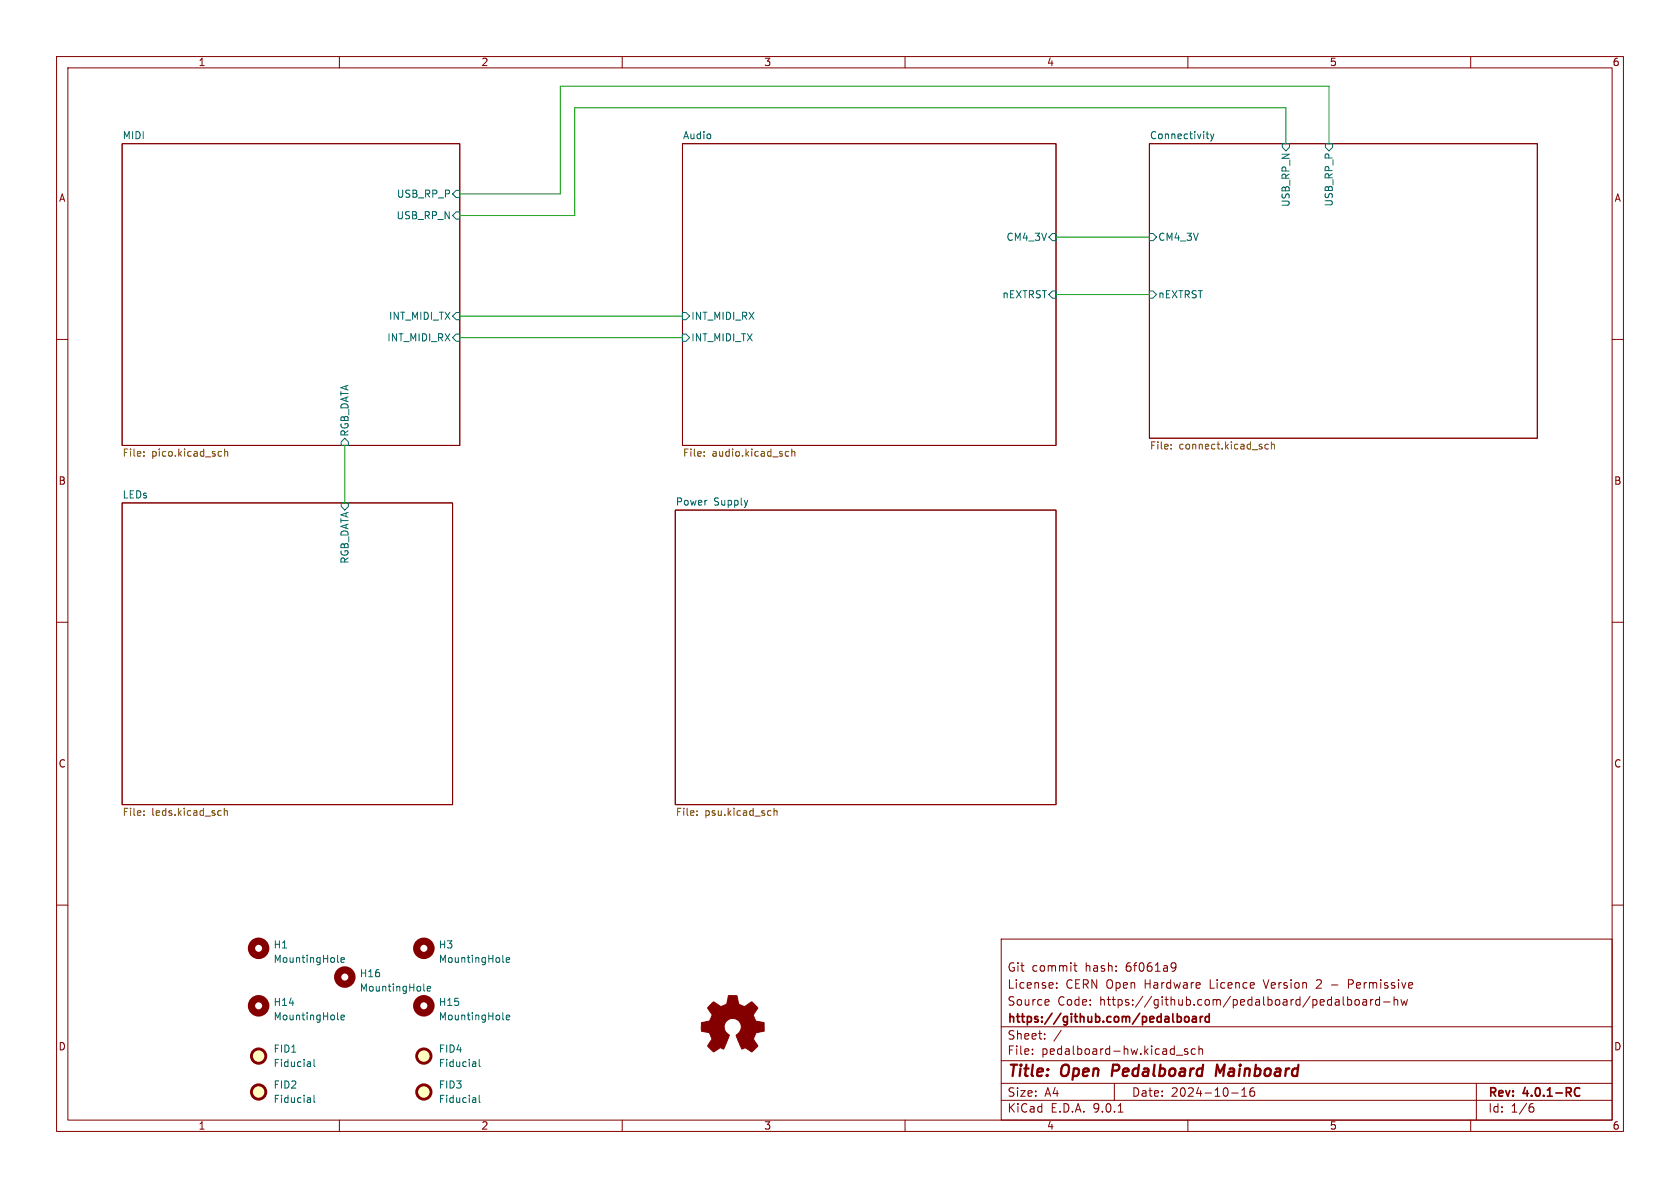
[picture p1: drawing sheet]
<svg xmlns="http://www.w3.org/2000/svg" width="297mm" height="210mm" viewBox="0 0 297 210" stroke-linecap="round" stroke-linejoin="round" font-family="sans-serif">
<g fill="none" stroke="#840000" stroke-width=".18">
<path d="M10 10h277v190h-277zM12 12h273v186h-273zM60 10v2M110 10v2M160 10v2M210 10v2M260 10v2M21.6 25.4h59.7v53.3h-59.7zM120.6 25.4h66.1v53.3h-66.1zM203.2 25.4h68.6v52.1h-68.6zM10 60h2M285 60h2"/>
<path d="M21.6 88.9h58.4v53.3h-58.4zM119.4 90.2h67.3v52h-67.3zM10 110h2M285 110h2M10 160h2M177 166h108v32h-108zM185.2 176.7l.3 .4-.8 .1M185.4 177.6l-.2 .1M186.8 174.6v.1M186.8 173.8v.1M189.8 170.7h.6M190 170.2v1.3l.4 .2"/>
<path d="M207.3 170.2l.5 .1a.99 .99 0 0 1-.3 1.4h-.3M207.9 170.8l-.3 .3h-.3M235.4 174.1h1.1M237.5 176.2v1.3l.2 .2M238.2 176.2v1.5M238.2 176.8l.5-.1 .3 .3v.4l-.2 .2h-.6M238.4 174h.6M239 173.2h-.6v1.5M239.6 176.8l.2-.1 .4 .1 .1 .6-.1 .2-.4 .1-.2-.1zM241 176.8h.5l.1 .9M241.6 177.1h-.5a.29 .29 0 0 0-.2 .3 .29 .29 0 0 0 .2 .3l.5-.1M242.3 176.7v1"/>
<path d="M242.7 176.7l-.2 .1-.2 .2M243.9 176.8l-.4-.1-.3 .3v.4l.1 .2h.6M243.9 176.2v1.5M244.6 177.1h1.1M246.5 176.8l.2-.1 .3 .1 .1 .9M246.5 176.2v1.5M247.7 176.7l.3 1 .2-.7 .3 .7 .3-1M285 160h2M60 198v2M110 198v2M160 198v2M177 194.5h108"/>
<path d="M177 191.5h108M177 187.5h108M177 181.5h108M182.5 186.3v.1M182.5 185.5v.1M184.7 183.6v.1M184.7 182.8v.1M187.6 182.1l-1.3 2M197 191.5v3M197.7 196.6h.8M208 186.5h1.1M210 185.5l-.4-.1-.2 .2 .1 .2 .5 .2v.3h-.6"/>
<path d="M210 198v2M211.3 185.5l-.4-.1-.3 .3v.4l.1 .2h.6M212 185.5l.2-.1 .3 .1 .1 .9M212 184.9v1.5M217.7 193.2h1.2M219.5 193.8h.9M219.5 192.7l.5-.4v1.5M221.7 192.3a.59 .59 0 0 0-.7 .6v.6l.1 .2 .4 .1 .2-.1 .1-.5-.1-.3h-.5l-.2 .3M260 198v2M261 191.5v6.5M270.6 195.7h.4l.2 .3-.1 .5-.5 .1M271 195.1l-.4 .1"/>
</g>
<path d="M208.6 179.7l.2 .3v.4l-.2 .3M209.6 179.8l.3-.1 .3 .3v.4l-.3 .3-.3-.1-.2-.2v-.4zM210.8 179.8h.6l.1 .9M212.2 179.7v1M212.6 179.7l-.3 .1-.1 .2M213.8 179.8l-.5-.1-.2 .3v.4l.1 .2h.6M213.8 179.2v1.5M211.5 180l-.5 .1a.29 .29 0 0 0-.2 .3 .29 .29 0 0 0 .2 .3l.5-.1M278.3 193.1a.56 .56 0 0 0 .3 .6 .56 .56 0 0 0 .7-.1M279.3 192.4h-.1a.58 .58 0 0 0-.6 0 .58 .58 0 0 0-.3 .5" fill="none" stroke="#840000" stroke-width=".3"/>
<path d="M196.8 188.2l-.3 2M216.5 188.2l-.8 1.4-.5-1.4-.3 2" fill="none" stroke="#840000" stroke-width=".4"/>
<g fill="none" stroke="#725600" stroke-width=".18">
<path d="M25.4 79.9v.1M38.8 79.8l.4 .1M39.7 79.9l.2-.1 .3 .1 .1 .7M39.7 79.4v1.2M124.5 79.9v.1M139 79.9h.4M140 79.9l.2-.1 .3 .1v.7M140 79.4v1.2M207 79.3v.1M207 78.6v.1M224.2 78.6l-.3-.1-.3 .3 .1 .5h.5M224.8 78.7l.2-.2 .3 .1v.8"/>
<path d="M224.8 78.1v1.3M25.4 80.5v.1M39.2 80.6h-.4M124.5 80.5v.1M139 80.6h.4M25.4 144v.1M25.4 143.4v.1M38.7 143.3l.4 .1M39.1 144.1h-.4M39.7 143.4l.1-.1 .3 .1 .1 .7M39.7 142.9v1.2M123.2 144v.1"/>
<path d="M123.2 143.4v.1M136.8 142.9v1.2M136.8 143.4l.2-.1 .3 .1 .1 .7"/>
</g>
<g fill="none" stroke="#006464" stroke-width=".18">
<path d="M80 38.1l.6-.6h.7v1.2h-.7zM80.6 33.7h.7v1.2h-.7l-.6-.6zM213.2 23.7h.5M213.4 24.3l.3 .2M214 23.7l.3 .8M214.3 24.5l-.3 .4M214.6 23.7l-.3 .8M226.7 25.4h1.3v.6l-.7 .7-.6-.7zM234.3 25.4h1.3v.6l-.7 .7-.6-.7zM80 55.9l.6-.7h.7v1.3h-.7zM80.6 59.1h.7v1.2h-.7l-.6-.6zM120.6 59.1h.7l.6 .6-.6 .6h-.7z"/>
<path d="M120.6 55.2h.7l.6 .7-.6 .6h-.7zM186.1 41.3h.6v1.2h-.6l-.7-.6zM186.1 51.4h.6v1.3h-.6l-.7-.6zM203.2 41.3h.6l.7 .6-.7 .6h-.6zM203.2 51.4h.6l.7 .7-.7 .6h-.6zM61 77.5l.6 .6v.6h-1.3v-.6zM60.3 88.9h1.3v.6l-.6 .7-.7-.7zM59.7 169.9l.2 .2M60.3 179.9l.6-.2-.1-.2-.3-.1-.2 .2v.6h.5M60.3 169.7l.6-.1-.1-.3h-.3l-.2 .2v.6h.5M74.9 175l.2 .2M75.5 174.8l.6-.1v-.3h-.4l-.2 .1 .1 .6h.5"/>
<path d="M88.9 169.9l.2 .2M89.5 179.9l.6-.2-.1-.2-.3-.1-.2 .2 .1 .6h.4M89.5 169.7l.6-.1-.1-.3h-.3l-.2 .2 .1 .6h.4M54.8 187.8l.1 .7M54.8 194.1l.1 .8M54.9 194.8l-.1 .1M54.9 194.3l-.1 .1M54.9 188.5h-.1M54.9 188l-.1 .1M55.5 193.6v1.1l.2 .2M55.5 187.3v1.1l.2 .1M59.7 180.1l.2 .2"/>
<path d="M84.1 187.8v.7M84.1 194.1v.8M84.1 188.5h-.1M84.1 188l-.1 .1M84.1 194.8l-.1 .1M84.1 194.3l-.1 .1M84.7 187.3v1.1l.2 .1M84.7 193.6v1.1l.2 .2M88.9 180.1l.2 .2"/>
</g>
<g fill="none" stroke="#840000" stroke-width="1.3">
<circle cx="45.7" cy="167.6" r="1.27"/>
<circle cx="45.7" cy="177.8" r="1.27"/>
<circle cx="61" cy="172.7" r="1.27"/>
<circle cx="74.9" cy="177.8" r="1.27"/>
<circle cx="74.9" cy="167.6" r="1.27"/>
</g>
<g fill="#ffffc2" stroke="#ffffc2" stroke-width=".18">
<circle cx="74.9" cy="186.7" r="1.27"/>
<circle cx="74.9" cy="193" r="1.27"/>
<circle cx="45.7" cy="193" r="1.27"/>
<circle cx="45.7" cy="186.7" r="1.27"/>
</g>
<g fill="none" stroke="#840000" stroke-width=".51">
<circle cx="45.7" cy="186.7" r="1.27"/>
<circle cx="45.7" cy="193" r="1.27"/>
<circle cx="74.9" cy="186.7" r="1.27"/>
<circle cx="74.9" cy="193" r="1.27"/>
</g>
<path d="M125.9 177.3l.3-.2 .9 .6a.62 .62 0 0 0 1 0l.2-.1a1.62 1.62 0 0 0 .4-1.4l.1-.2h1.5l.2 .8a.74 .74 0 0 0 .6 .9l.5 .3 1.3-.9 1.1 1-.4 .7a.75 .75 0 0 0-.2 1.2l.2 .5 1.5 .3v1.5l-1.4 .2-.1 .2a1.23 1.23 0 0 0-.3 1.2l.7 1-.1 .1-1 1-.8-.6a.54 .54 0 0 0-.9 0l-1.1-2.3a2.33 2.33 0 0 0 .9-1.9 1.54 1.54 0 0 0-2.5-.8 1.54 1.54 0 0 0 .5 2.6l-1.1 2.4a.69 .69 0 0 0-1.1 .2l-.6 .4-1.1-1.1 .8-1.2-.2-.5a.71 .71 0 0 0-1-.8l-.7-.2v-1.4l.5-.1a1.11 1.11 0 0 0 1.2-.7 .72 .72 0 0 0-.2-1.2l-.4-.6z" fill="#840000" stroke="#840000" stroke-width=".18"/>
<path d="M227.3 25.4v-6.3h-125.7v19h-20.3M234.9 25.4v-10.2h-135.8v19.1h-17.8M81.3 59.7h39.3M81.3 55.9h39.3M186.7 41.9h16.5M186.7 52.1h16.5M61 78.7v10.2" fill="none" stroke="#009600" stroke-width=".18"/>
<g font-size="2.8" fill="#840000">
<text x="178" y="190.9">Title:</text>
<text x="187.7" y="190.9">Open</text>
<text x="197.4" y="190.9">Pedalboard</text>
<text x="216.6" y="190.9">Mainboard</text>
</g>
<g font-size="2.1" fill="#840000">
<text x="178" y="172">Git</text>
<text x="182.4" y="172">commit</text>
<text x="191.9" y="172">hash:</text>
<text x="199.2" y="172">6f061a9</text>
<text x="178" y="178">Source</text>
<text x="178" y="175">License:</text>
<text x="186.9" y="178">Code:</text>
<text x="188.4" y="175">CERN Open</text>
<text x="194.5" y="178">https://github.com/pedalboard/pedalboard-hw</text>
<text x="202.5" y="175">Hardware</text>
<text x="214.1" y="175">Licence</text>
<text x="223.9" y="175">Version</text>
<text x="233.3" y="175">2</text>
<text x="239.2" y="175">Permissive</text>
<text x="178" y="184">Sheet:</text>
<text x="178" y="181.2">https://github.com/pedalboard</text>
<text x="178" y="186.7">File:</text>
<text x="184.1" y="186.7">pedalboard-hw.kicad_sch</text>
<text x="178" y="196.9">KiCad</text>
<text x="178" y="194.1">Size:</text>
<text x="184.7" y="194.1">A4</text>
<text x="185.7" y="196.9">E.D.A.</text>
<text x="193.3" y="196.9">9.0.1</text>
<text x="200" y="194.1">Date:</text>
<text x="207" y="194.1">2024-10-16</text>
<text x="263" y="194.3">Rev:</text>
<text x="263" y="196.9">Id:</text>
<text x="267.1" y="196.9">1/6</text>
<text x="269.4" y="194.3">4.0.1-RC</text>
</g>
<g font-size="1.8" fill="#840000">
<text x="35" y="11.9">1</text>
<text x="85" y="11.9">2</text>
<text x="135" y="11.9">3</text>
<text x="185" y="11.9">4</text>
<text x="235" y="11.9">5</text>
<text x="285" y="11.9">6</text>
<text x="10.3" y="35.9">A</text>
<text x="285.3" y="35.9">A</text>
<text x="10.3" y="85.9">B</text>
<text x="285.3" y="85.9">B</text>
<text x="10.3" y="135.9">C</text>
<text x="285.3" y="135.9">C</text>
<text x="10.3" y="185.9">D</text>
<text x="285.3" y="185.9">D</text>
<text x="35" y="199.9">1</text>
<text x="85" y="199.9">2</text>
<text x="135" y="199.9">3</text>
<text x="185" y="199.9">4</text>
<text x="235" y="199.9">5</text>
<text x="285" y="199.9">6</text>
</g>
<g font-size="1.8" fill="#006464">
<text x="21.6" y="24.7">MIDI</text>
<text x="120.6" y="24.7">Audio</text>
<text x="203.2" y="24.7">Connectivity</text>
<text x="70.1" y="35.2">USB_RP_P</text>
<text x="70" y="39">USB_RP_N</text>
<text x="228.2" y="36.7" transform="rotate(-90 228.2 36.7)">USB_RP_N</text>
<text x="235.8" y="36.6" transform="rotate(-90 235.8 36.6)">USB_RP_P</text>
<text x="177.8" y="42.8">CM4_3V</text>
<text x="204.7" y="42.8">CM4_3V</text>
<text x="177.1" y="52.9">nEXTRST</text>
<text x="204.7" y="52.9">nEXTRST</text>
<text x="68.7" y="56.7">INT_MIDI_TX</text>
<text x="122.1" y="56.7">INT_MIDI_RX</text>
<text x="68.4" y="60.6">INT_MIDI_RX</text>
<text x="122.1" y="60.6">INT_MIDI_TX</text>
<text x="61.8" y="77.3" transform="rotate(-90 61.8 77.3)">RGB_DATA</text>
<text x="21.6" y="88.2">LEDs</text>
<text x="119.4" y="89.5">Power</text>
<text x="126.2" y="89.5">Supply</text>
<text x="61.8" y="99.8" transform="rotate(-90 61.8 99.8)">RGB_DATA</text>
<text x="48.3" y="167.9">H1</text>
<text x="77.5" y="167.9">H3</text>
<text x="48.3" y="170.4">MountingHole</text>
<text x="63.5" y="172.9">H16</text>
<text x="77.5" y="170.4">MountingHole</text>
<text x="48.3" y="178">H14</text>
<text x="63.5" y="175.5">MountingHole</text>
<text x="77.5" y="178">H15</text>
<text x="48.3" y="180.6">MountingHole</text>
<text x="77.5" y="180.6">MountingHole</text>
<text x="48.3" y="186.3">FID1</text>
<text x="48.3" y="188.8">Fiducial</text>
<text x="77.5" y="186.3">FID4</text>
<text x="77.5" y="188.8">Fiducial</text>
<text x="48.3" y="192.6">FID2</text>
<text x="48.3" y="195.2">Fiducial</text>
<text x="77.5" y="192.6">FID3</text>
<text x="77.5" y="195.2">Fiducial</text>
</g>
<g font-size="1.8" fill="#725600">
<text x="21.6" y="81.1">File:</text>
<text x="26.8" y="81.1">pico.kicad_sch</text>
<text x="120.6" y="81.1">File:</text>
<text x="125.9" y="81.1">audio.kicad_sch</text>
<text x="203.2" y="79.8">File:</text>
<text x="208.4" y="79.8">connect.kicad_sch</text>
<text x="21.6" y="144.6">File:</text>
<text x="26.8" y="144.6">leds.kicad_sch</text>
<text x="119.4" y="144.6">File:</text>
<text x="124.6" y="144.6">psu.kicad_sch</text>
</g>
</svg>
